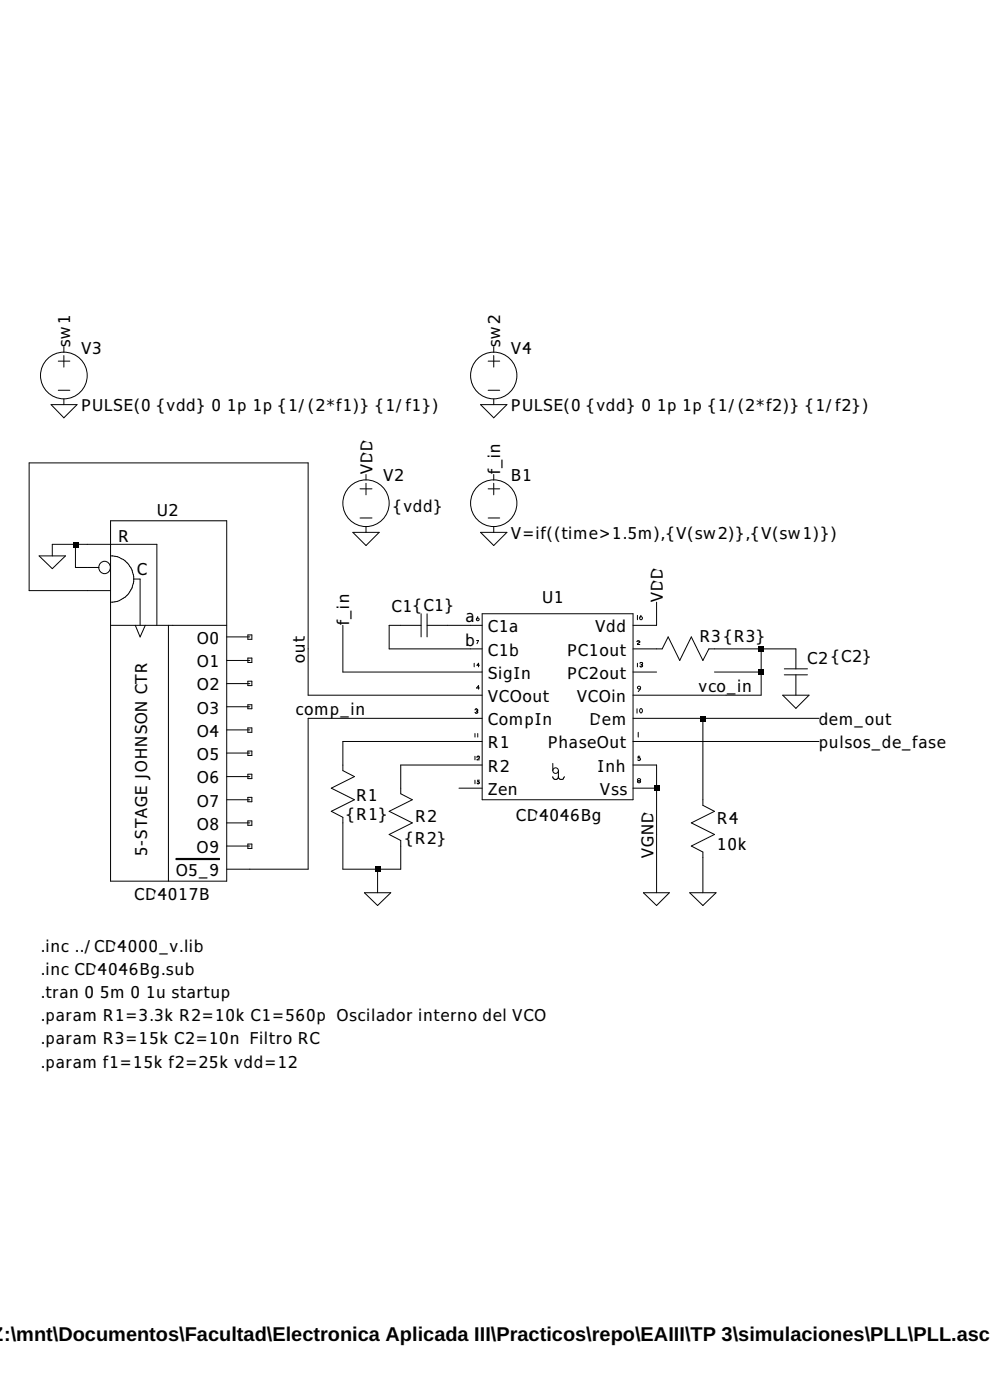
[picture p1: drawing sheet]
Version 4
SHEET 1 1400 696
WIRE -128 -144 -512 -144
WIRE -448 -32 -480 -32
WIRE -432 -32 -448 -32
WIRE -480 -16 -480 -32
WIRE -448 0 -448 -32
WIRE -432 0 -448 0
WIRE -512 32 -512 -144
WIRE -432 32 -512 32
WIRE 0 80 -16 80
WIRE 96 80 64 80
WIRE 112 80 96 80
WIRE 352 80 352 48
WIRE 352 80 320 80
WIRE -128 112 -128 -144
WIRE -16 112 -16 80
WIRE 96 112 -16 112
WIRE 112 112 96 112
WIRE 352 112 320 112
WIRE 496 112 432 112
WIRE 544 112 496 112
WIRE -80 144 -80 80
WIRE 112 144 -80 144
WIRE 352 144 320 144
WIRE 496 144 496 112
WIRE 496 144 432 144
WIRE -128 176 -128 112
WIRE 112 176 -128 176
WIRE 448 176 320 176
WIRE 496 176 496 144
WIRE 496 176 448 176
WIRE -96 208 -128 208
WIRE 112 208 -96 208
WIRE 416 208 320 208
WIRE 576 208 416 208
WIRE 112 240 -80 240
WIRE 576 240 320 240
WIRE -80 272 -80 240
WIRE 112 272 0 272
WIRE 352 272 320 272
WIRE 0 304 0 272
WIRE 112 304 80 304
WIRE 352 304 352 272
WIRE 352 304 320 304
WIRE 416 320 416 208
WIRE 352 368 352 304
WIRE -128 416 -128 208
WIRE -128 416 -208 416
WIRE -80 416 -80 352
WIRE -32 416 -80 416
WIRE 0 416 0 384
WIRE 0 416 -32 416
WIRE -32 448 -32 416
WIRE 352 448 352 368
WIRE 416 448 416 400
FLAG 352 448 0
FLAG 96 80 a
FLAG 96 112 b
FLAG -480 -16 0
FLAG 352 368 VGND
FLAG 352 48 VDD
FLAG -48 -48 0
FLAG -48 -128 VDD
FLAG 128 -128 f_in
FLAG -80 80 f_in
FLAG 576 208 dem_out
FLAG -128 112 out
FLAG -32 448 0
FLAG -96 208 comp_in
FLAG 448 176 vco_in
FLAG 576 240 pulsos_de_fase
FLAG 416 448 0
FLAG 544 176 0
FLAG 128 -48 0
FLAG -464 -224 0
FLAG 128 -224 0
FLAG -464 -304 sw1
FLAG 128 -304 sw2
SYMBOL CD4046Bg 224 224 R0
SYMATTR InstName U1
SYMBOL voltage -48 -144 R0
WINDOW 123 0 0 Left 2
WINDOW 39 0 0 Left 2
WINDOW 3 38 59 Left 2
SYMATTR Value {vdd}
SYMATTR InstName V2
SYMBOL res 448 96 R90
WINDOW 0 11 21 VBottom 2
WINDOW 3 -16 -26 VTop 2
SYMATTR InstName R3
SYMATTR Value {R3}
SYMBOL cap 64 64 R90
WINDOW 0 2 62 VBottom 2
WINDOW 3 -27 18 VTop 2
SYMATTR InstName C1
SYMATTR Value {C1}
SYMBOL cap 560 176 R180
WINDOW 0 -29 53 Left 2
WINDOW 3 -90 55 Left 2
SYMATTR InstName C2
SYMATTR Value {C2}
SYMBOL res -96 256 R0
WINDOW 0 35 57 Left 2
WINDOW 3 21 83 Left 2
SYMATTR InstName R1
SYMATTR Value {R1}
SYMBOL res -16 288 R0
WINDOW 3 22 83 Left 2
WINDOW 0 36 53 Left 2
SYMATTR Value {R2}
SYMATTR InstName R2
SYMBOL res 400 304 R0
SYMATTR InstName R4
SYMATTR Value 10k
SYMBOL CD4017B -320 -96 R0
SYMATTR InstName U2
SYMBOL bv 128 -144 R0
SYMATTR InstName B1
SYMATTR Value V=if((time>1.5m),{V(sw2)},{V(sw1)})
SYMBOL voltage -464 -320 R0
WINDOW 123 0 0 Left 0
WINDOW 39 0 0 Left 0
SYMATTR InstName V3
SYMATTR Value PULSE(0 {vdd} 0 1p 1p {1/(2*f1)} {1/f1})
SYMBOL voltage 128 -320 R0
WINDOW 123 0 0 Left 0
WINDOW 39 0 0 Left 0
SYMATTR InstName V4
SYMATTR Value PULSE(0 {vdd} 0 1p 1p {1/(2*f2)} {1/f2})
TEXT -496 584 Left 2 !.tran 0 5m 0 1u startup
TEXT -496 552 Left 2 !.inc CD4046Bg.sub
TEXT -496 520 Left 2 !.inc ../CD4000_v.lib
TEXT -496 616 Left 2 !.param R1=3.3k R2=10k C1=560p
TEXT -496 648 Left 2 !.param R3=15k C2=10n
TEXT -88 616 Left 2 ;Oscilador interno del VCO
TEXT -208 648 Left 2 ;Filtro RC
TEXT -496 680 Left 2 !.param f1=15k f2=25k vdd=12
